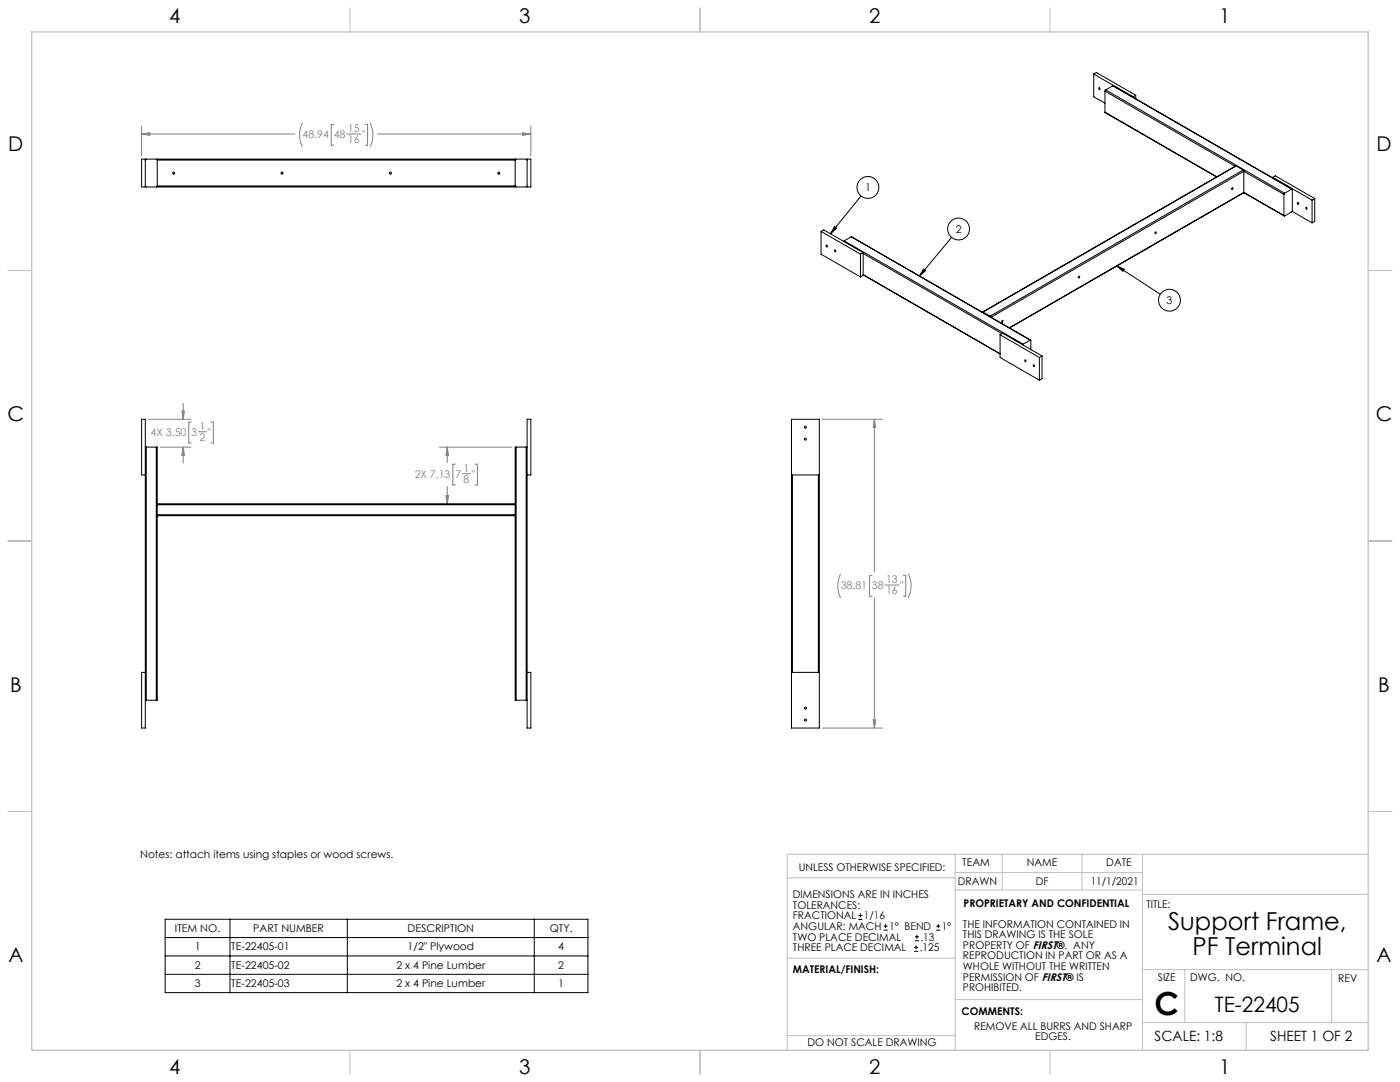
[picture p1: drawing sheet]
<svg xmlns="http://www.w3.org/2000/svg" width="559mm" height="432mm" viewBox="0 0 559 432" stroke-linecap="round" stroke-linejoin="round" font-family="sans-serif">
<g fill="none" stroke="#c0c0c0" stroke-width=".4">
<path d="M139.7 3.2v9.5M279.4 3.2v9.5M419.1 3.2v9.5M3.1 107.9h9.6M546.1 107.9h9.5M3.1 215.9h9.6M546.1 215.9h9.5M3.1 323.8h9.6M546.1 323.8h9.5M314.2 350.3h67M381.2 340.9v78.2M381.2 355.1h74.8"/>
<path d="M381.2 348.2h74.8M400 340.9v14.2M431.9 340.9v14.2M456 340.9v78.2M456 356.9h90.1M546.1 340.9h-231.9v78.2M314.2 382.4h67.2M381.2 398.9h74.8M456 387h90.1M472.9 387v21.1M531.6 387v21.1M139.7 419.1v9.6"/>
<path d="M279.4 419.1v9.6M314.2 413.3h67M419.1 419.1v9.6M456 408.1h90.1M497.4 408.1v11"/>
</g>
<path d="M12.7 12.7h533.4v406.4h-533.4z" fill="none" stroke="#c0c0c0" stroke-width=".5"/>
<g fill="none" stroke="#000" stroke-width=".4">
<path d="M343.7 78.2l-12.2 15.1M333.1 90.4l.8 .7-2.4 2.2zM379.8 94.7l-12.8 15.5M368.7 107.4l.7 .6-2.4 2.2zM445.7 106.1l3.1 1.4-.6 .8zM445.7 106.1l17.4 11.3M65.9 366.9h168.8v29.2h-168.8zM65.9 374.2h168.8M91.8 366.9v29.2M138.6 366.9v29.2M213.3 366.9v29.2M65.9 381.5h168.8"/>
<path d="M65.9 388.8h168.8"/>
<circle cx="346.4" cy="74.8" r="4.4"/>
<circle cx="382.6" cy="91.4" r="4.4"/>
<circle cx="466.8" cy="119.8" r="4.4"/>
</g>
<g fill="none" stroke="#808080" stroke-width=".4">
<path d="M56.5 53.5l3.3-.5v1zM56.5 53.5h61.2M56.5 50.3v11.9M120.7 49a10.7 10.7 0 0 0 0 9.6M133.2 49.7h-1v8.3h1M138.4 53.5h5.6M145.8 49.7h.9v8.3h-.9M147.7 49a10.7 10.7 0 0 1 0 9.6M150.7 53.5h61.2M208.6 53l3.3 .5-3.3 .5zM211.9 50.3v11.9M59.3 167.3h17"/>
<path d="M64 178.4h12.3M72.6 164h1l-.5 3.3zM73.1 178.4l.5 3.3h-1zM73.1 161v6.3M73.1 178.4v6.4M76.3 168.5h-.9v8.3h.9M79.1 172.3h3.3M84.2 168.5h1v8.3h-1M175.3 178.4h29.1M178.5 178.4v6.2M178.5 178.4l.5 3.3h-1zM328.3 167.3h23.9"/>
<path d="M349 167.3l.5 3.3h-1zM349 167.3v61.1M178 197.7h1l-.5 3.3zM178.5 194.2v6.8M181.8 185.2h-1v8.3h1M184.5 189.1h3.3M189.6 185.2h1v8.3h-1M335.5 229a10.7 10.7 0 0 0 0 9.6M348 229.6h-.9v8.3h.9M349 238.6v51.9M353.2 233.5h5.6M360.6 229.6h.9v8.3h-.9"/>
<path d="M362.5 229a10.7 10.7 0 0 1 0 9.6M328.3 290.5h23.9M348.5 287.2h1l-.5 3.3z"/>
</g>
<path d="M368.7 107.4l.7 .6-2.4 2.2zM333.1 90.4l.8 .7-2.4 2.2zM445.7 106.1l3.1 1.4-.6 .8z" fill="#000"/>
<path d="M56.5 53.5l3.3-.5v1zM208.6 53l3.3 .5-3.3 .5zM72.6 164h1l-.5 3.3zM73.1 178.4l.5 3.3h-1zM178 197.7h1l-.5 3.3zM178.5 178.4l.5 3.3h-1zM348.5 287.2h1l-.5 3.3zM349 167.3l.5 3.3h-1z" fill="#808080"/>
<g fill="none" stroke="#000" stroke-width=".4">
<path d="M436.6 29.6v9l4.4 2.6M436.6 29.6l15.7 9M436.6 29.6l1-.7 15.7 9.1M438.6 35.1l.4 .1 .1 .5-.4-.1zM441 36.4v8.4M441 36.4l52 30M441.3 35.9l-.3 .5M441.3 35.9l71.5 41.2M444.1 34.3l71.7 41.2M444.1 34.3l-2.8 1.6M444.1 34.3l71.4 41.2M452.3 38.6v.2"/>
<path d="M453.3 38l-1 .6M453.3 38v1.4M441 44.8l44.6 25.8M441 44.8l44.7 25.8M56.5 63.5h1.5v11.1h-1.5zM58 74.2l.3 .4h4.1l.4-.4M58 63.9l.3-.4h4.1l.4 .4M62.8 74.2v.4h142.8v-.4M62.8 63.9v-.4h142.8v.4M62.8 74.2h142.8M62.8 63.9h142.8M62.8 63.9v10.3"/>
<path d="M205.6 74.2l.4 .4h4.1l.3-.4M205.6 63.9l.4-.4h4.1l.3 .4M205.6 63.9v10.3M210.4 63.5h1.5v11.1h-1.5zM493.4 66.3l-101.3 58.2M493.4 66.3l-101 58.3M493.4 66.3l2.8 1.6M496.2 67.9l.3 .5M496.2 67.9l-101 58.3M496.4 77l-93.4 53.9M496.5 76.8l-.1 .2M496.5 76.9l16.1 9.3"/>
<path d="M496.5 68.4v8.4M496.5 68.4l-100.9 58.2M496.5 76.8l-93.6 54M496.5 68.4l16 9.2M496.5 76.8l16 9.2M508 70.8l15.7 9.1M508 70.8v.2M508 70.8l1-.6 15.8 9M512.5 77.6v8.4M512.8 77.1l-.3 .5M515.5 75.5h.3v8.7l-3 2-.3-.2M515.5 75.5l-2.7 1.6"/>
<path d="M523.7 79.9v9M524.8 79.2l-1.1 .7M524.8 79.2v9.1l-1.1 .6M327.7 92.4l15.8 9M327.7 92.4l1.1-.6 15.7 9M327.7 92.4v9.1l15.8 9M336.9 96.1l-.2 .2M336.9 96.1l71.5 41.3M339.8 94.5l71.6 41.2M339.8 94.5l-2.9 1.6M339.8 94.5l71.4 41.2M515.8 84.3l7.9 4.6"/>
<path d="M521.3 82.7l.4 .7-.4-.1zM343.5 101.4v9.1M344.5 109.7l54.7 31.6M344.5 100.8l-1 .6M344.5 100.8v9.1l-1 .6M344.5 101.1l55.4 32M344.5 109.6l54.7 31.5M392.4 124.6h-.3M392.4 124.6l2.8 1.6M395.2 126.2l.2 .3M399.2 133.6l15.7 9.1M399.2 133.6v9.1l15.7 9"/>
<path d="M399.2 133.6l1-.6 15.7 9.1M408.4 137.4l-.2 .2M411.2 135.7l.2 .2v3.6M411.2 135.7l-2.8 1.7M409 143.7h.4l.1 .6-.4-.2zM414.9 142.7v9M415.9 142.1l-1 .6M415.9 142.1v9l-1 .6M58 178.4h.4M58.4 178.4h4M58.4 178.4v101M62.4 178.4h.4v22.6"/>
<path d="M62.4 178.4v101M206 178.4h-.4v22.6M206 178.4v101M206 178.4h4M210 178.4h.4M210 178.4v101M315.9 167.3h11.1v123.2h-11.1zM58 189.5h-1.5v-22.2h1.5v123.2h-1.5v-22.2h1.5M210.4 189.5h1.5v-22.2h-1.5v123.2h1.5v-22.2h-1.5M315.9 189.5h11.1M316.3 189.5v78.8M326.6 189.5v78.8"/>
<path d="M62.8 205.4v.4M62.8 201v.4M62.8 205.8v73.6h-.4M62.8 201.4v4M62.8 205.4h142.8M62.8 205.8h142.8M62.8 201.4h142.8M62.8 201h142.8M205.6 205.4v.4M205.6 201v.4M205.6 205.8v73.6h.4M205.6 201.4v4"/>
<path d="M58 279.4h.4M58.4 279.4h4M206 279.4h4M210 279.4h.4M315.9 268.3h11.1M342.6 367h1.6M342.6 365.4h1.6M343.4 364.6v1.5M352.7 371.2h1.6M352.7 369.6h1.6M353.5 368.8v1.6M364.9 379.7h1.6"/>
<path d="M364.9 378.1h1.6M365.2 375.4h1.6M365.2 373.8h1.6M365.7 377.3v1.5M366 373v1.6M373.7 371.2h1.6M373.7 369.6h1.6M374.5 368.8v1.6"/>
<circle cx="69.3" cy="69.1" r=".4"/>
<circle cx="112.6" cy="69.1" r=".4"/>
<circle cx="155.8" cy="69.1" r=".39"/>
<circle cx="199.1" cy="69.1" r=".39"/>
<circle cx="491.9" cy="75.2" r=".34"/>
<circle cx="330.1" cy="98.2" r=".34"/>
<circle cx="461.3" cy="92.9" r=".33"/>
<circle cx="518" cy="81.2" r=".34"/>
<circle cx="333.4" cy="100.1" r=".32"/>
<circle cx="430.8" cy="110.5" r=".34"/>
<circle cx="400.2" cy="128.2" r=".34"/>
<circle cx="412.6" cy="145.9" r=".33"/>
<circle cx="321.5" cy="170.5" r=".4"/>
<circle cx="321.5" cy="175.3" r=".4"/>
<circle cx="321.5" cy="287.4" r=".4"/>
<circle cx="321.5" cy="282.6" r=".4"/>
</g>
<text font-size="12.7" x="460.9" y="405.2">C</text>
<g font-size="9.9">
<text x="466.2" y="371.2">Support Frame,</text>
<text x="476" y="381.1">PF Terminal</text>
</g>
<text font-size="8.5" x="484.9" y="404">TE-22405</text>
<g font-size="8.1">
<text x="67.6" y="9.3">4</text>
<text x="207.3" y="9.3">3</text>
<text x="347" y="9.3">2</text>
<text x="486.7" y="9.3">1</text>
<text x="3.3" y="60.1">D</text>
<text x="549.4" y="60.1">D</text>
<text x="3" y="168">C</text>
<text x="549.1" y="168">C</text>
<text x="4" y="276">B</text>
<text x="550.1" y="276">B</text>
<text x="3.3" y="383.9">A</text>
<text x="549.4" y="383.9">A</text>
<text x="67.6" y="428.4">4</text>
<text x="207.3" y="428.4">3</text>
<text x="347" y="428.4">2</text>
<text x="486.7" y="428.4">1</text>
</g>
<g font-size="5.6">
<text x="460.9" y="415.2">SCALE: 1:8</text>
<text x="507" y="415.2">SHEET 1 OF 2</text>
</g>
<g font-size="4.2" fill="#808080">
<text x="138.8" y="52.8">15</text>
<text x="120.7" y="55.2">48.94</text>
<text x="133.2" y="55.2">48</text>
<text x="138.8" y="57">16</text>
<text x="144.5" y="55.2">&quot;</text>
<text x="60.1" y="174">4X 3.50</text>
<text x="76.4" y="174">3</text>
<text x="79.6" y="171.6">1</text>
<text x="82.9" y="174">&quot;</text>
<text x="79.6" y="175.8">2</text>
<text x="165.5" y="190.7">2X 7.13</text>
<text x="181.8" y="190.7">7</text>
<text x="185" y="188.4">1</text>
<text x="188.3" y="190.7">&quot;</text>
<text x="185" y="192.6">8</text>
<text x="353.7" y="232.8">13</text>
<text x="335.5" y="235.1">38.81</text>
<text x="348" y="235.1">38</text>
<text x="353.7" y="237">16</text>
<text x="359.3" y="235.1">&quot;</text>
</g>
<g font-size="4.2">
<text x="345.3" y="76.4">1</text>
<text x="381.5" y="92.9">2</text>
<text x="465.6" y="121.4">3</text>
<text x="55.9" y="342.4">Notes: attach items using staples or wood screws.</text>
<text x="318.8" y="347.7">UNLESS OTHERWISE SPECIFIED:</text>
<text x="384.1" y="345.5">TEAM</text>
<text x="409.9" y="345.7">NAME</text>
<text x="441.6" y="345.7">DATE</text>
<text x="382.3" y="353.3">DRAWN</text>
<text x="413.5" y="353.3">DF</text>
<text x="435.3" y="353.3">11/1/2021</text>
<text x="316.5" y="358.5">DIMENSIONS ARE IN INCHES</text>
<text x="316.5" y="362.7">TOLERANCES:</text>
<text x="384.6" y="361.9">PROPRIETARY AND CONFIDENTIAL</text>
<text x="457.6" y="362.3">TITLE:</text>
<text x="316.5" y="371.2">ANGULAR: MACH</text>
<text x="316.5" y="366.9">FRACTIONAL</text>
<text x="344.8" y="366.9">1/16</text>
<text x="354.9" y="371.2">1° BEND</text>
<text x="375.9" y="371.2">1°</text>
<text x="384.4" y="370.2">THE INFORMATION CONTAINED IN</text>
<text x="69.8" y="372">ITEM NO.</text>
<text x="101.1" y="372">PART NUMBER</text>
<text x="162.7" y="372">DESCRIPTION</text>
<text x="219.4" y="372">QTY.</text>
<text x="316.5" y="375.4">TWO PLACE DECIMAL</text>
<text x="367.4" y="375.4">.13</text>
<text x="384.4" y="374.4">THIS DRAWING IS THE SOLE</text>
<text x="77.7" y="378.9">1</text>
<text x="92.3" y="378.9">TE-22405-01</text>
<text x="162.7" y="378.9">1/2&quot; Plywood</text>
<text x="222.8" y="378.9">4</text>
<text x="316.5" y="379.6">THREE PLACE DECIMAL</text>
<text x="367.1" y="379.6">.125</text>
<text x="384.4" y="378.6">PROPERTY OF FIRST®. ANY</text>
<text x="384.4" y="382.9">REPRODUCTION IN PART OR AS A</text>
<text x="77.7" y="386.7">2</text>
<text x="92.3" y="386.7">TE-22405-02</text>
<text x="158.2" y="386.7">2 x 4 Pine Lumber</text>
<text x="222.8" y="386.7">2</text>
<text x="316.5" y="388.4">MATERIAL/FINISH:</text>
<text x="384.4" y="387.1">WHOLE WITHOUT THE WRITTEN</text>
<text x="77.7" y="394">3</text>
<text x="92.3" y="394">TE-22405-03</text>
<text x="158.2" y="394">2 x 4 Pine Lumber</text>
<text x="222.8" y="394">1</text>
<text x="384.4" y="391.3">PERMISSION OF FIRST® IS</text>
<text x="384.4" y="395.6">PROHIBITED.</text>
<text x="462.2" y="391.3">SIZE</text>
<text x="475.1" y="391.3">DWG. NO.</text>
<text x="534.1" y="391.8">REV</text>
<text x="383.8" y="405.1">COMMENTS:</text>
<text x="388.8" y="410.9">REMOVE ALL BURRS AND SHARP</text>
<text x="322.3" y="417.6">DO NOT SCALE DRAWING</text>
<text x="413.2" y="415.2">EDGES.</text>
</g>
</svg>
